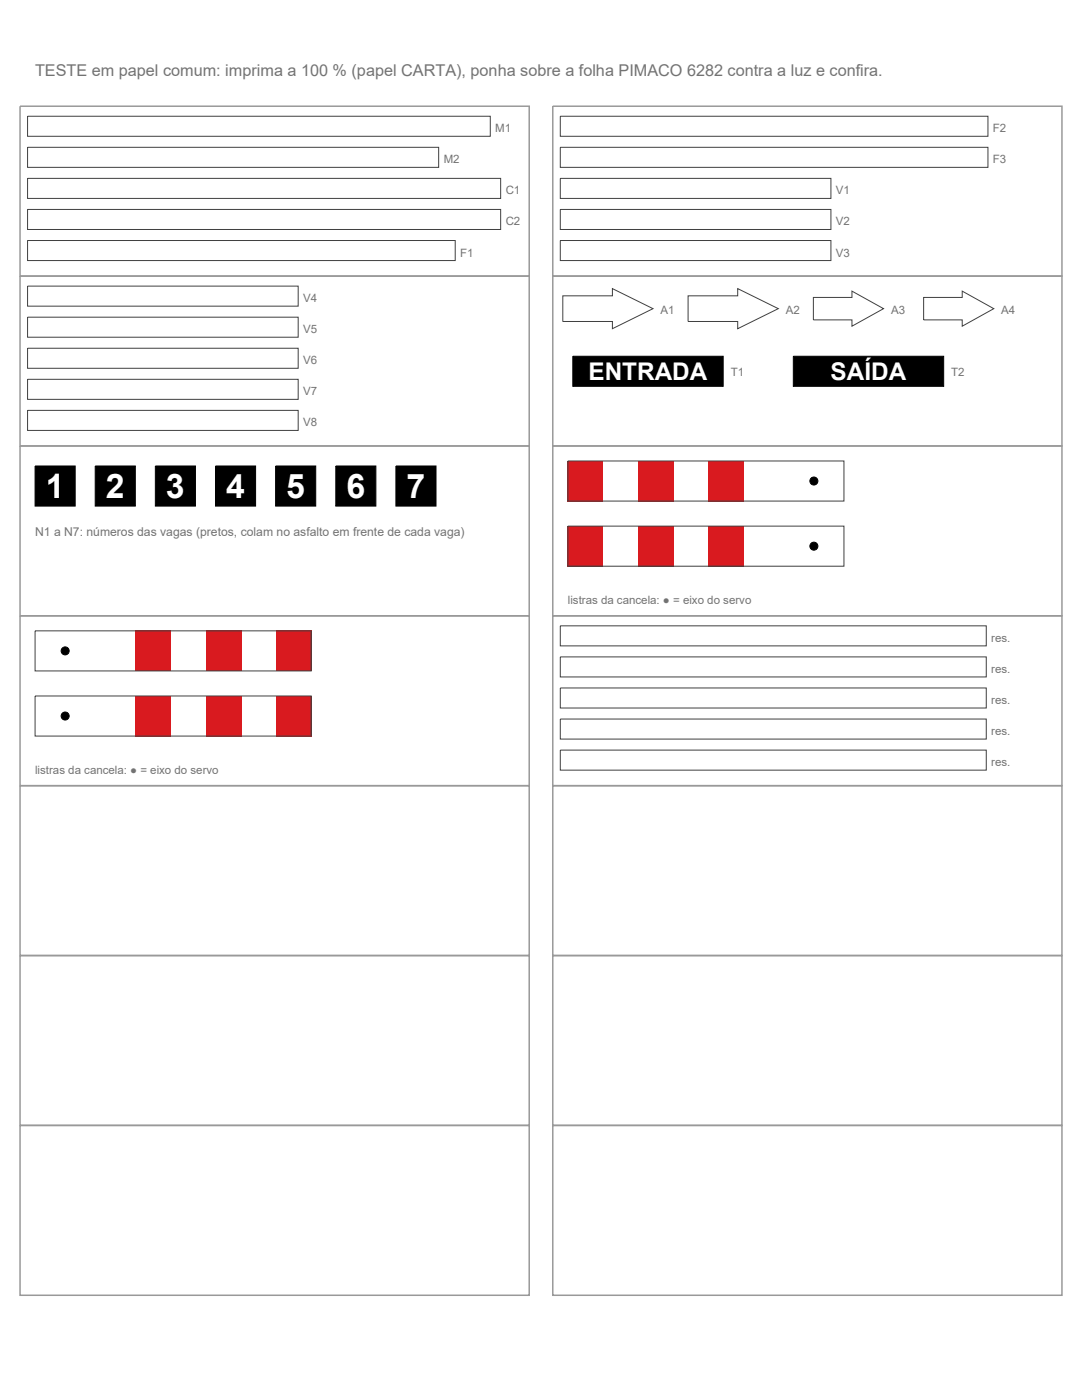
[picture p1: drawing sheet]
<svg xmlns="http://www.w3.org/2000/svg" width="216mm" height="279mm" viewBox="0 0 216 279" stroke-linecap="round" stroke-linejoin="round" font-family="sans-serif">
<g fill="none" stroke="#404040" stroke-width=".2">
<path d="M5.5 23.2h92.3v4h-92.3zM5.5 29.4h82v4h-82zM5.5 35.6h94.4v4h-94.4zM111.8 23.2h85.3v4h-85.3zM111.8 29.4h85.3v4h-85.3zM111.8 35.6h54v4h-54zM5.5 41.8h94.4v4h-94.4zM5.5 48h85.3v4h-85.3zM5.5 57.1h54v4h-54zM111.8 41.8h54v4h-54zM111.8 48h54v4h-54zM112.3 59h9.9v-1.4l8.1 4-8.1 4v-1.4h-9.9z"/>
<path d="M137.3 59h9.9v-1.4l8.1 4-8.1 4v-1.4h-9.9zM162.3 59.4h7.7v-1.3l6.3 3.5-6.3 3.5v-1.3h-7.7zM184.3 59.4h7.7v-1.3l6.3 3.5-6.3 3.5v-1.3h-7.7zM5.5 63.3h54v4h-54zM5.5 69.5h54v4h-54zM5.5 75.7h54v4h-54zM5.5 81.9h54v4h-54z"/>
</g>
<path d="M114.3 71.1h30v6h-30zM158.3 71.1h30v6h-30zM7 93h8v8h-8zM19 93h8v8h-8zM31 93h8v8h-8zM43 93h8v8h-8zM55 93h8v8h-8zM67 93h8v8h-8zM79 93h8v8h-8z" fill="#000" stroke="#000" stroke-width=".2"/>
<g fill="#d91a1f">
<path d="M113.3 92h7v8h-7z"/>
<path d="M127.3 92h7v8h-7z"/>
<path d="M141.3 92h7v8h-7z"/>
</g>
<circle cx="162.4" cy="96" r=".8" fill="#000" stroke="#000" stroke-width=".2"/>
<path d="M113.3 92h55.1v8h-55.1z" fill="none" stroke="#404040" stroke-width=".2"/>
<g fill="#d91a1f">
<path d="M113.3 105h7v8h-7z"/>
<path d="M127.3 105h7v8h-7z"/>
<path d="M141.3 105h7v8h-7z"/>
</g>
<circle cx="162.4" cy="109" r=".8" fill="#000" stroke="#000" stroke-width=".2"/>
<path d="M113.3 105h55.1v8h-55.1z" fill="none" stroke="#404040" stroke-width=".2"/>
<g fill="#d91a1f">
<path d="M55.1 125.9h7v8h-7z"/>
<path d="M41.1 125.9h7v8h-7z"/>
<path d="M27.1 125.9h7v8h-7z"/>
</g>
<circle cx="13" cy="129.9" r=".8" fill="#000" stroke="#000" stroke-width=".2"/>
<path d="M7 125.9h55.1v8h-55.1z" fill="none" stroke="#404040" stroke-width=".2"/>
<g fill="#d91a1f">
<path d="M55.1 138.9h7v8h-7z"/>
<path d="M41.1 138.9h7v8h-7z"/>
<path d="M27.1 138.9h7v8h-7z"/>
</g>
<circle cx="13" cy="142.9" r=".8" fill="#000" stroke="#000" stroke-width=".2"/>
<path d="M7 138.9h55.1v8h-55.1zM111.8 124.9h85v4h-85zM111.8 131.1h85v4h-85zM111.8 137.3h85v4h-85zM111.8 143.5h85v4h-85zM111.8 149.7h85v4h-85z" fill="none" stroke="#404040" stroke-width=".2"/>
<g fill="none" stroke="#999" stroke-width=".3">
<path d="M4 21.2h101.6v33.9h-101.6zM110.3 21.2h101.6v33.9h-101.6zM4 55.1h101.6v33.9h-101.6zM110.3 55.1h101.6v33.9h-101.6zM4 89h101.6v33.9h-101.6zM110.3 89h101.6v33.9h-101.6zM4 122.9h101.6v33.9h-101.6zM110.3 122.9h101.6v33.9h-101.6zM4 156.8h101.6v33.9h-101.6zM110.3 156.8h101.6v33.9h-101.6zM4 190.7h101.6v33.9h-101.6zM110.3 190.7h101.6v33.9h-101.6z"/>
<path d="M4 224.6h101.6v33.9h-101.6zM110.3 224.6h101.6v33.9h-101.6z"/>
</g>
<g font-size="6.7" fill="#fff">
<text x="9.1" y="99.4">1</text>
<text x="21.1" y="99.4">2</text>
<text x="33.1" y="99.4">3</text>
<text x="45.1" y="99.4">4</text>
<text x="57.1" y="99.4">5</text>
<text x="69.1" y="99.4">6</text>
<text x="81.1" y="99.4">7</text>
</g>
<g font-size="4.9" fill="#fff">
<text x="117.4" y="75.8">ENTRADA</text>
<text x="165.7" y="75.8">SAÍDA</text>
</g>
<text font-size="3.2" fill="#737373" x="7" y="15.2">TESTE em papel comum: imprima a 100 % (papel CARTA), ponha sobre a folha PIMACO 6282 contra a luz e confira.</text>
<text font-size="2.4" fill="#737373" x="7" y="107">N1 a N7: números das vagas (pretos, colam no asfalto em frente de cada vaga)</text>
<g font-size="2.3" fill="#737373">
<text x="98.8" y="26.4">M1</text>
<text x="198.1" y="26.4">F2</text>
<text x="88.5" y="32.6">M2</text>
<text x="198.1" y="32.6">F3</text>
<text x="100.9" y="38.8">C1</text>
<text x="166.8" y="38.8">V1</text>
<text x="100.9" y="45">C2</text>
<text x="166.8" y="45">V2</text>
<text x="91.8" y="51.2">F1</text>
<text x="166.8" y="51.2">V3</text>
<text x="60.5" y="60.3">V4</text>
<text x="131.8" y="62.6">A1</text>
<text x="156.8" y="62.6">A2</text>
<text x="177.8" y="62.6">A3</text>
<text x="199.8" y="62.6">A4</text>
<text x="60.5" y="66.5">V5</text>
<text x="60.5" y="72.7">V6</text>
<text x="145.8" y="75.1">T1</text>
<text x="189.8" y="75.1">T2</text>
<text x="60.5" y="78.9">V7</text>
<text x="60.5" y="85.1">V8</text>
<text x="113.3" y="120.5">listras da cancela: ● = eixo do servo</text>
<text x="197.8" y="128.1">res.</text>
<text x="197.8" y="134.3">res.</text>
<text x="197.8" y="140.5">res.</text>
<text x="197.8" y="146.7">res.</text>
<text x="7" y="154.4">listras da cancela: ● = eixo do servo</text>
<text x="197.8" y="152.9">res.</text>
</g>
</svg>
